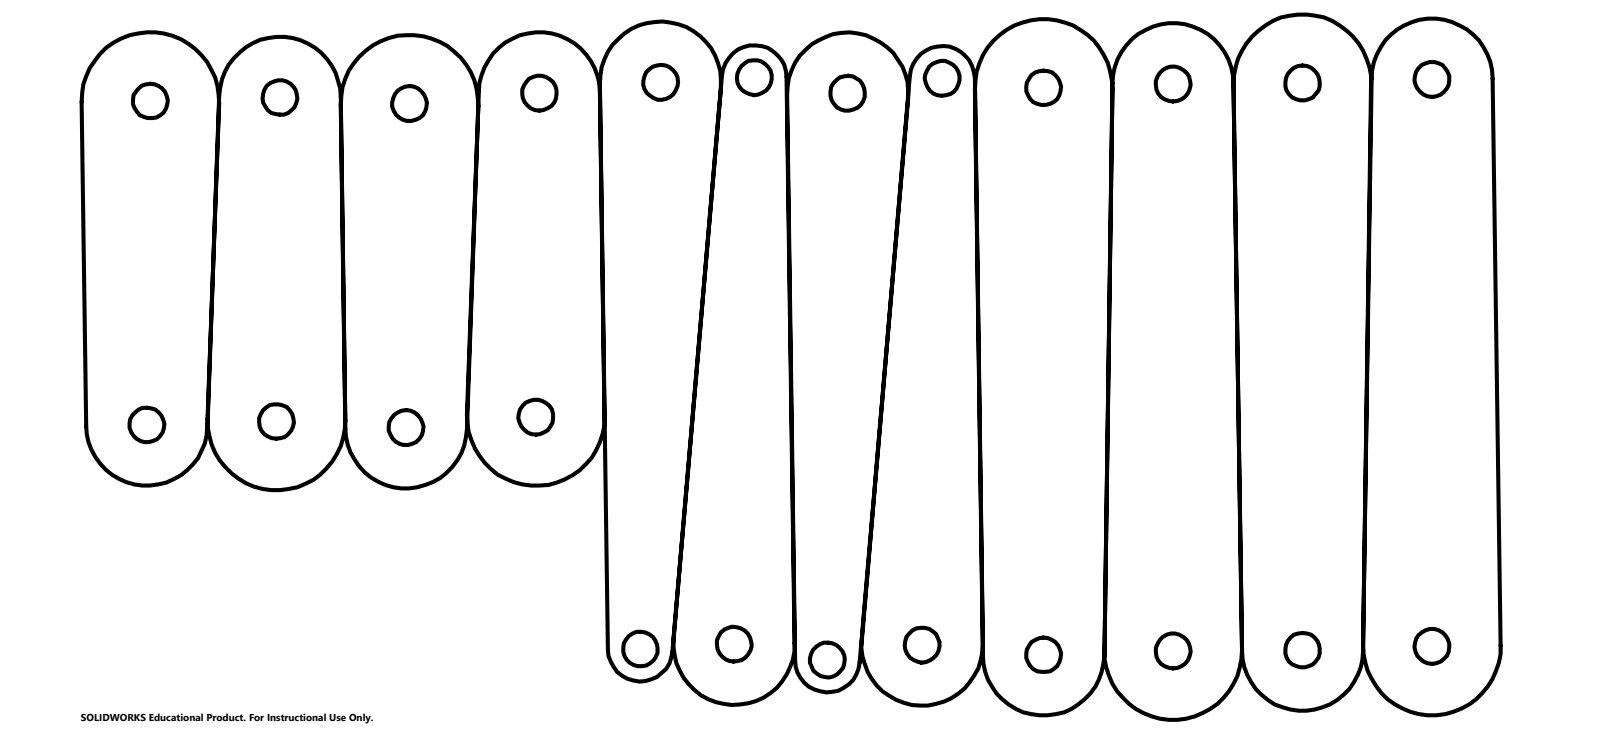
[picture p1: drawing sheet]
<svg xmlns="http://www.w3.org/2000/svg" width="100mm" height="45mm" viewBox="0 0 100 45" stroke-linecap="round" stroke-linejoin="round" font-family="sans-serif">
<g fill="none" stroke="#000" stroke-width=".25">
<path d="M13.5 6.4a4.3 4.3 0 0 0-4.2-4.4 4.3 4.3 0 0 0-4.3 4.3l.3 20a3.7 3.7 0 0 0 3.7 3.7 3.7 3.7 0 0 0 3.8-3.6l.7-20.5a3.8 3.8 0 0 1 3.8-3.6 3.8 3.8 0 0 1 3.8 3.6l.2 20.5a3.8 3.8 0 0 0 3.7 3.8 3.8 3.8 0 0 0 3.9-3.7l.7-20a4.3 4.3 0 0 0-4.3-4.3 4.3 4.3 0 0 0-4.2 4.3M37.1 5.7a3.7 3.7 0 0 0-3.7-3.7 3.7 3.7 0 0 0-3.8 3.6l-.7 20a4.3 4.3 0 0 0 4.2 4.4 4.3 4.3 0 0 0 4.3-4.3M44.6 5.4a3.7 3.7 0 0 0-3.6-4.1 3.7 3.7 0 0 0-3.9 3.8l.5 35a2 2 0 0 0 1.9 2 2 2 0 0 0 2.1-1.9l3-35.6a2 2 0 0 1 2.1-1.8 2 2 0 0 1 1.9 1.9l.5 36.1a2 2 0 0 0 2 1.9 2 2 0 0 0 2-1.8l3.1-36.2a2.02 2.02 0 0 1 2.1-1.9 2.02 2.02 0 0 1 2 2l.4 35.7a3.8 3.8 0 0 0 3.8 3.7 3.8 3.8 0 0 0 3.8-3.7l.5-35a4.3 4.3 0 0 0-4.3-4.3 4.3 4.3 0 0 0-4.2 4.3M48.6 5.8a3.7 3.7 0 0 1 3.9-3.8 3.7 3.7 0 0 1 3.6 4.1M76.2 5.2a4.3 4.3 0 0 1 4.3-4.3 4.3 4.3 0 0 1 4.2 4.3l-.5 35a3.7 3.7 0 0 1-3.7 3.7 3.7 3.7 0 0 1-3.7-3.7l-.6-35.1a3.7 3.7 0 0 0-3.7-3.7 3.7 3.7 0 0 0-3.7 3.7l-.5 35a4.3 4.3 0 0 0 4.2 4.3 4.3 4.3 0 0 0 4.3-4.3M85.6 2.5a3.8 3.8 0 0 1 4.2-1.1 3.8 3.8 0 0 1 2.5 3.5l.4 34.9a4.3 4.3 0 0 1-4.2 4.4 4.3 4.3 0 0 1-4.3-4.4l.6-34.9a3.7 3.7 0 0 1 .8-2.4zM12.8 25.9a4.3 4.3 0 0 0 4.3 4.4 4.3 4.3 0 0 0 4.2-4.4M41.6 39.5a3.7 3.7 0 0 0 3.6 4 3.7 3.7 0 0 0 3.9-3.8M53.3 39.5a3.7 3.7 0 0 0 3.6 4.1 3.7 3.7 0 0 0 3.8-3.8"/>
<circle cx="9.3" cy="6.2" r="1.07"/>
<circle cx="17.3" cy="6" r="1.07"/>
<circle cx="25.3" cy="6.4" r="1.09"/>
<circle cx="33.3" cy="5.8" r="1.07"/>
<circle cx="40.8" cy="5.1" r="1.08"/>
<circle cx="46.6" cy="4.8" r="1.08"/>
<circle cx="52.4" cy="5.8" r="1.08"/>
<circle cx="58.2" cy="4.8" r="1.08"/>
<circle cx="64.5" cy="5.4" r="1.07"/>
<circle cx="72.5" cy="5.2" r="1.08"/>
<circle cx="80.5" cy="5.1" r="1.08"/>
<circle cx="88.5" cy="4.9" r="1.08"/>
<circle cx="9.1" cy="26.2" r="1.06"/>
<circle cx="17.1" cy="26" r="1.07"/>
<circle cx="25.1" cy="26.4" r="1.07"/>
<circle cx="33.1" cy="25.7" r="1.09"/>
<circle cx="45.4" cy="39.8" r="1.08"/>
<circle cx="57" cy="39.8" r="1.07"/>
<circle cx="88.5" cy="39.9" r="1.08"/>
<circle cx="39.6" cy="40.1" r="1.07"/>
<circle cx="51.1" cy="40.7" r="1.06"/>
<circle cx="64.5" cy="40.4" r="1.07"/>
<circle cx="72.5" cy="40.2" r="1.07"/>
<circle cx="80.5" cy="40.1" r="1.07"/>
</g>
<text font-size=".6" x="5" y="44.5">SOLIDWORKS Educational Product. For Instructional Use Only.</text>
</svg>
